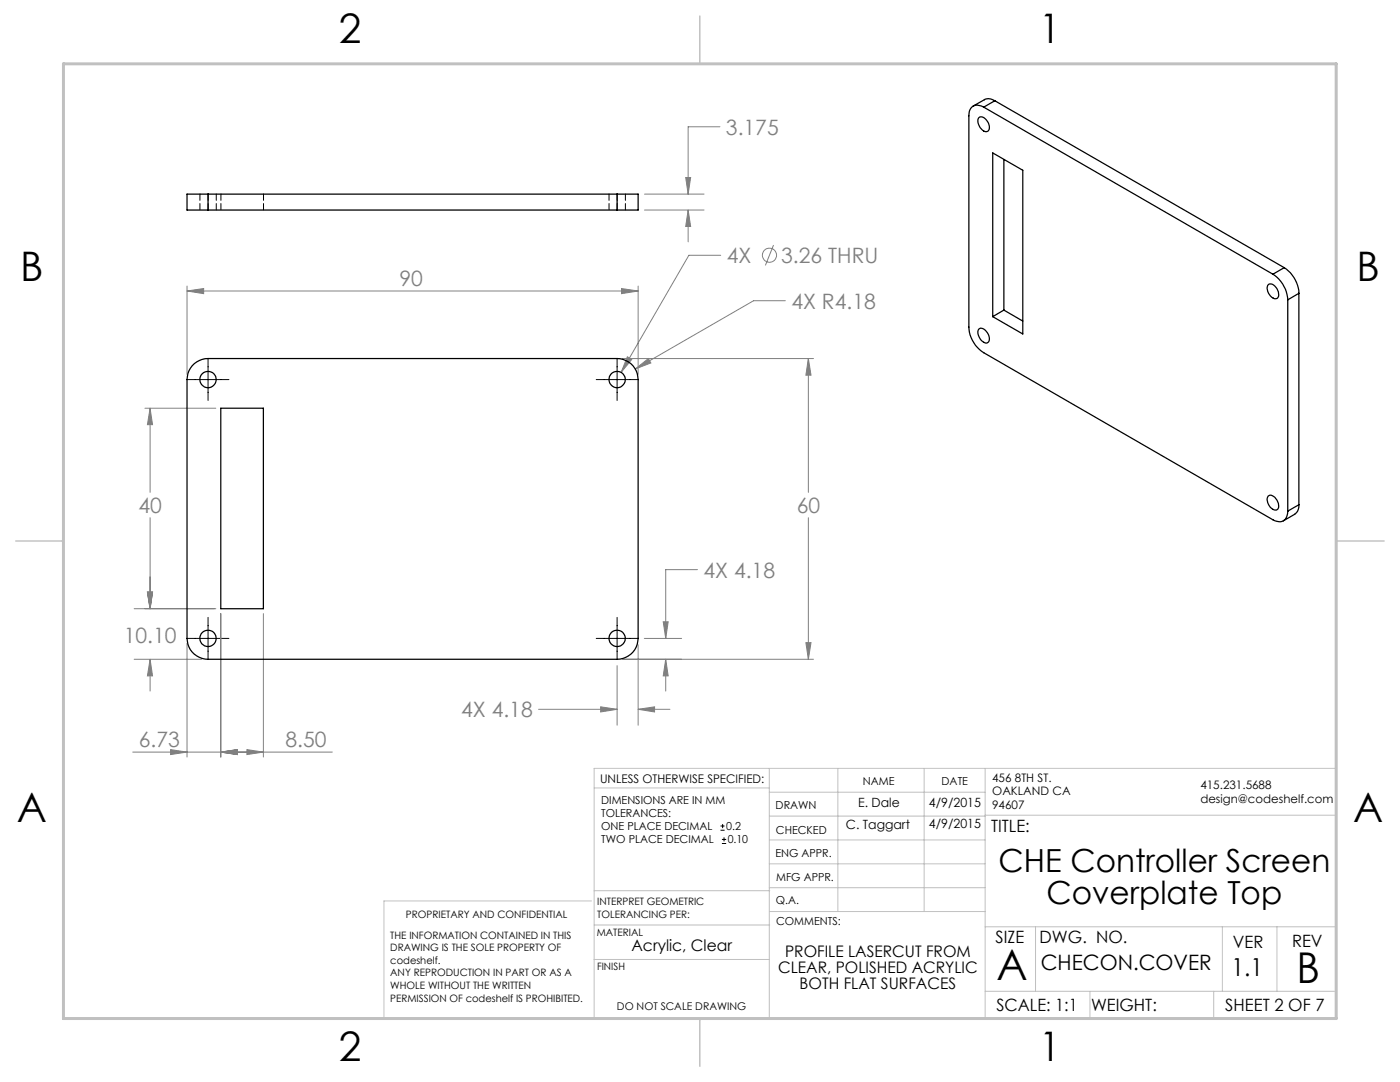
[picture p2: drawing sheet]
<svg xmlns="http://www.w3.org/2000/svg" width="279mm" height="216mm" viewBox="0 0 279 216" stroke-linecap="round" stroke-linejoin="round" font-family="sans-serif">
<g fill="none" stroke="#808080" stroke-width=".2">
<path d="M128.6 38.7h11.9M136.8 35.4h1l-.5 3.3zM143.7 25.3h-6.4v13.4M37.3 58.1l3.3-.5v1zM37.3 57.1v17.6M37.3 58.1h90.1M124 57.6l3.4 .5-3.4 .5zM127.4 57.1v17.6M128.6 41.9h11.9M137.3 41.9l.5 3.3h-1zM137.3 41.9v6.4M143.8 50.9h-6.3l-13.5 23.4"/>
<path d="M154.4 48.9l-1.6 4.1M124.2 71.5h38.1M125.2 71.2l.9 .5-2.1 2.6zM126.8 73.6l2.6-2.1 .5 .9zM156.7 60h-6.3l-23.6 13.6M161.3 71.5l.6 3.4h-1.1zM161.3 71.5v26.7M28.9 81.5h14.2M30 81.5l.4 3.2h-1zM30 81.5v16.7M29.4 118.1h1l-.4 3.4zM30 103.3v18.2"/>
<path d="M139.2 113.7h-6.3v13.7M161.3 103.3v28.3M26.8 131.6h13.5M26.8 121.5h16.3M30 131.6l.4 3.3h-1zM30 131.6v6.3M37.3 128.4v22.7M44.1 122.4v28.7M52.6 122.4v28.7M123.2 132.8v11.9M124.2 131.6h38.1M127.4 128.7v16"/>
<path d="M128.6 127.4h7.4M132.4 124.1h.9l-.4 3.3zM132.9 131.6l.4 3.3h-.9zM132.9 131.6v6.3M160.8 128.2h1.1l-.6 3.4zM26.5 150.1h39.8M34 149.6l3.3 .5-3.3 .5zM44.1 150.1l3.3-.5v1zM49.3 149.6l3.3 .5-3.3 .5zM107.5 141.5h15.7M119.9 141l3.3 .5-3.3 .6zM127.4 141.5l3.2-.5v1.1z"/>
<path d="M127.4 141.5h6.3"/>
<circle cx="153.6" cy="50.9" r="1.41"/>
</g>
<g fill="none" stroke="#000" stroke-width=".2">
<path d="M37.3 75.7h8.4M41.5 71.5v8.4M119 75.7h8.3M123.2 71.5v8.4M37.3 127.4h8.4M41.5 123.2v8.4M119 127.4h8.3M123.2 123.2v8.4M143.8 165.7h.8M143.8 164.8h.8M144.1 168.3h.8M144.1 167.5h.8"/>
<path d="M144.2 164.4v.8M144.5 167.1v.8"/>
</g>
<g fill="none" stroke="#c0c0c0" stroke-width=".2">
<path d="M118.6 157.2h34.9M153.5 153.3v49.9M153.5 158.1h43.1M167.2 153.3v28.6M184.4 153.3v28.6M196.6 153.3v49.9M118 179.8h-41.4v23.2M118.6 177.7h35M153.5 167.6h43.1M153.5 162.8h43.1M153.5 172.4h43.1M153.5 177.1h43.1"/>
<path d="M196.6 162.7h70.1M118.6 191.5h34.9M118.6 184.6h35M153.6 181.9h43M196.6 197.8h70.1M196.6 184.9h70.1M206.7 184.9v12.9M217.5 197.8v5.4M242.2 197.8v5.4M243.9 184.9v12.9M254.8 184.9v12.9M26.7 203.2h240v-49.9h-148.1v49.9"/>
</g>
<path d="M139.7 3.2v9.5M3.1 107.9h9.6M266.7 107.9h9.5M139.7 203.2v9.6" fill="none" stroke="#c0c0c0" stroke-width=".3"/>
<path d="M12.7 12.7h254v190.5h-254z" fill="none" stroke="#c0c0c0" stroke-width=".6"/>
<path d="M126.8 73.6l3.1-1.2-.5-.9zM132.4 124.1h.9l-.4 3.3zM132.9 131.6l.4 3.3h-.9zM119.9 141l3.3 .5-3.3 .6zM127.4 141.5l3.2-.5v1.1zM125.2 71.2l-1.2 3.1 2.1-2.6zM29.4 118.1h1l-.4 3.4zM30 81.5l.4 3.2h-1zM49.3 149.6l3.3 .5-3.3 .5zM44.1 150.1l3.3-.5v1zM44.1 150.1l3.3-.5v1zM34 149.6l3.3 .5-3.3 .5zM37.3 58.1l3.3-.5v1zM124 57.6l3.4 .5-3.4 .5zM161.3 71.5l.6 3.4h-1.1zM160.8 128.2h1.1l-.6 3.4zM30 131.6l.4 3.3h-1zM29.4 118.1h1l-.4 3.4zM137.3 41.9l.5 3.3h-1zM136.8 35.4h1l-.5 3.3z" fill="#808080"/>
<g fill="none" stroke="#000" stroke-width=".25">
<path d="M41.5 38.7h-4.2v3.2h4.2M41.5 38.7v3.2M41.5 38.7h81.7M123.2 38.7h4.2v3.2h-4.2M123.2 38.7v3.2M195.3 23.5a1.24 1.24 0 0 1 1.8 .8 1.32 1.32 0 0 1-.1 1.9 2.03 2.03 0 0 1-1.7-2.7zM196.3 21.4a1.76 1.76 0 0 0-2.8 .8l-.1 .9v42.2a6.4 6.4 0 0 0 2.9 5.1l57.7 33.3a1.73 1.73 0 0 0 2.9-.8l.1-.9M196.3 21.4l57.7 33.3M198.1 30.5l6 3.5v32.6l-6-3.4zM198.5 20.1a1.92 1.92 0 0 0-2-.2l-2.3 1.3M198.5 20.1l-2.2 1.3M198.5 20.1l57.8 33.3"/>
<path d="M200.3 31.8v30.1M41.5 41.9h81.7M253.1 56.8a1.24 1.24 0 0 1 1.7 .8 1.32 1.32 0 0 1-.1 2 2.03 2.03 0 0 1-1.8-2.3zM254 54.7a6.5 6.5 0 0 1 3 5.1M256.3 53.4a6.5 6.5 0 0 1 2.9 5.1M256.3 53.4l-2.3 1.3M257 59.8v42.2M259.2 58.5l-2.2 1.3M259.2 58.5v42.2M38.3 73a4.4 4.4 0 0 1 3.2-1.5h81.7a4.2 4.2 0 0 1 4.2 4.2v51.7a4.2 4.2 0 0 1-4.2 4.2h-81.7a4.2 4.2 0 0 1-4.2-4.2v-51.7a4.2 4.2 0 0 1 1-2.7zM195.3 65.7a1.24 1.24 0 0 1 1.8 .8 1.34 1.34 0 0 1-.1 1.9 2.06 2.06 0 0 1-1.7-2.7zM200.3 61.9l-2.2 1.3"/>
<path d="M200.3 61.9l3.8 2.2M44.1 81.5h8.5v40h-8.5zM253.1 99a1.29 1.29 0 0 1 1.7 .8 1.34 1.34 0 0 1-.1 2 2.03 2.03 0 0 1-1.6-2.8zM259.2 100.7v.5a1.88 1.88 0 0 1-.8 1.4l-2.3 1.3M259.2 100.7l-2.2 1.3"/>
<circle cx="41.5" cy="75.7" r="1.64"/>
<circle cx="123.2" cy="75.7" r="1.63"/>
<circle cx="41.5" cy="127.4" r="1.64"/>
<circle cx="123.2" cy="127.4" r="1.63"/>
</g>
<path d="M39.9 38.7v3.2M44.1 38.7v3.2M52.6 38.7v3.2M121.5 38.7v3.2M41.5 41.9v-3.2M43.2 41.9v-3.2M123.2 41.9v-3.2M124.8 41.9v-3.2" fill="none" stroke="#000" stroke-width=".2" stroke-dasharray="1.3 .6"/>
<g font-size="8.5">
<text x="198.9" y="195.5">A</text>
<text x="258.8" y="196.2">B</text>
</g>
<g font-size="8.1">
<text x="67.6" y="8.5">2</text>
<text x="207.3" y="8.5">1</text>
<text x="4" y="56.2">B</text>
<text x="270.7" y="56.2">B</text>
<text x="3.3" y="164.1">A</text>
<text x="270" y="164.1">A</text>
<text x="67.6" y="211.7">2</text>
<text x="207.3" y="211.7">1</text>
</g>
<g font-size="6.3">
<text x="199.3" y="174">CHE Controller Screen</text>
<text x="208.8" y="180.3">Coverplate Top</text>
</g>
<text font-size="4.9" x="245.8" y="194.8">1.1</text>
<g font-size="4.2" fill="#808080">
<text x="144.9" y="26.9">3.175</text>
<text x="145" y="52.5">4X</text>
<text x="155.9" y="52.5">3.26 THRU</text>
<text x="79.7" y="57.1">90</text>
<text x="157.9" y="61.6">4X R4.18</text>
<text x="27.6" y="102.3">40</text>
<text x="159" y="102.3">60</text>
<text x="140.4" y="115.3">4X 4.18</text>
<text x="24.7" y="128.2">10.10</text>
<text x="92" y="143.1">4X 4.18</text>
<text x="27.7" y="149.1">6.73</text>
<text x="57" y="149.1">8.50</text>
</g>
<text font-size="4.2" x="207.7" y="193.5">CHECON.COVER</text>
<g font-size="3.4">
<text x="197.8" y="166">TITLE:</text>
<text x="198.7" y="188.1">SIZE</text>
<text x="207.5" y="188.1">DWG. NO.</text>
<text x="246.1" y="189.1">VER</text>
<text x="257.8" y="189">REV</text>
<text x="198.8" y="201.7">SCALE: 1:1</text>
<text x="217.7" y="201.8">WEIGHT:</text>
<text x="244.5" y="201.7">SHEET 2 OF 7</text>
</g>
<g font-size="3.2">
<text x="126" y="189.8">Acrylic, Clear</text>
<text x="156.7" y="191">PROFILE LASERCUT FROM</text>
<text x="155.3" y="194.2">CLEAR, POLISHED ACRYLIC</text>
<text x="159.6" y="197.4">BOTH FLAT SURFACES</text>
</g>
<g font-size="2.5">
<text x="171.3" y="161">E. Dale</text>
<text x="185.4" y="161.1">4/9/2015</text>
<text x="168.8" y="165.5">C. Taggart</text>
<text x="185.4" y="165.2">4/9/2015</text>
</g>
<text font-size="2.4" x="119.8" y="156.2">UNLESS OTHERWISE SPECIFIED:</text>
<g font-size="2.3">
<text x="198" y="156">456 8TH ST.</text>
<text x="198" y="158.7">OAKLAND CA</text>
<text x="198" y="161.5">94607</text>
<text x="239.6" y="157.5">415.231.5688</text>
<text x="239.6" y="160.3">design@codeshelf.com</text>
</g>
<g font-size="2.2">
<text x="120" y="160.3">DIMENSIONS ARE IN MM</text>
<text x="154.8" y="161.4">DRAWN</text>
<text x="172.2" y="156.7">NAME</text>
<text x="187.9" y="156.7">DATE</text>
<text x="120" y="163">TOLERANCES:</text>
<text x="120" y="165.6">ONE PLACE DECIMAL</text>
<text x="144.9" y="165.6">0.2</text>
<text x="154.9" y="166.3">CHECKED</text>
<text x="120" y="168.3">TWO PLACE DECIMAL</text>
<text x="145.2" y="168.3">0.10</text>
<text x="154.8" y="171">ENG APPR.</text>
<text x="154.9" y="175.7">MFG APPR.</text>
<text x="154.9" y="180.4">Q.A.</text>
<text x="154.9" y="184.6">COMMENTS:</text>
</g>
<text font-size="2.1" x="123.1" y="201.6">DO NOT SCALE DRAWING</text>
<g font-size="2">
<text x="81" y="183.1">PROPRIETARY AND CONFIDENTIAL</text>
<text x="119.2" y="180.6">INTERPRET GEOMETRIC</text>
<text x="119.2" y="183.1">TOLERANCING PER:</text>
<text x="77.9" y="187.3">THE INFORMATION CONTAINED IN THIS</text>
<text x="77.9" y="189.8">DRAWING IS THE SOLE PROPERTY OF</text>
<text x="119.1" y="186.7">MATERIAL</text>
<text x="77.9" y="192.3">codeshelf.</text>
<text x="77.9" y="194.8">ANY REPRODUCTION IN PART OR AS A</text>
<text x="77.9" y="197.4">WHOLE WITHOUT THE WRITTEN</text>
<text x="119.1" y="193.5">FINISH</text>
<text x="77.9" y="199.9">PERMISSION OF codeshelf IS PROHIBITED.</text>
</g>
</svg>
